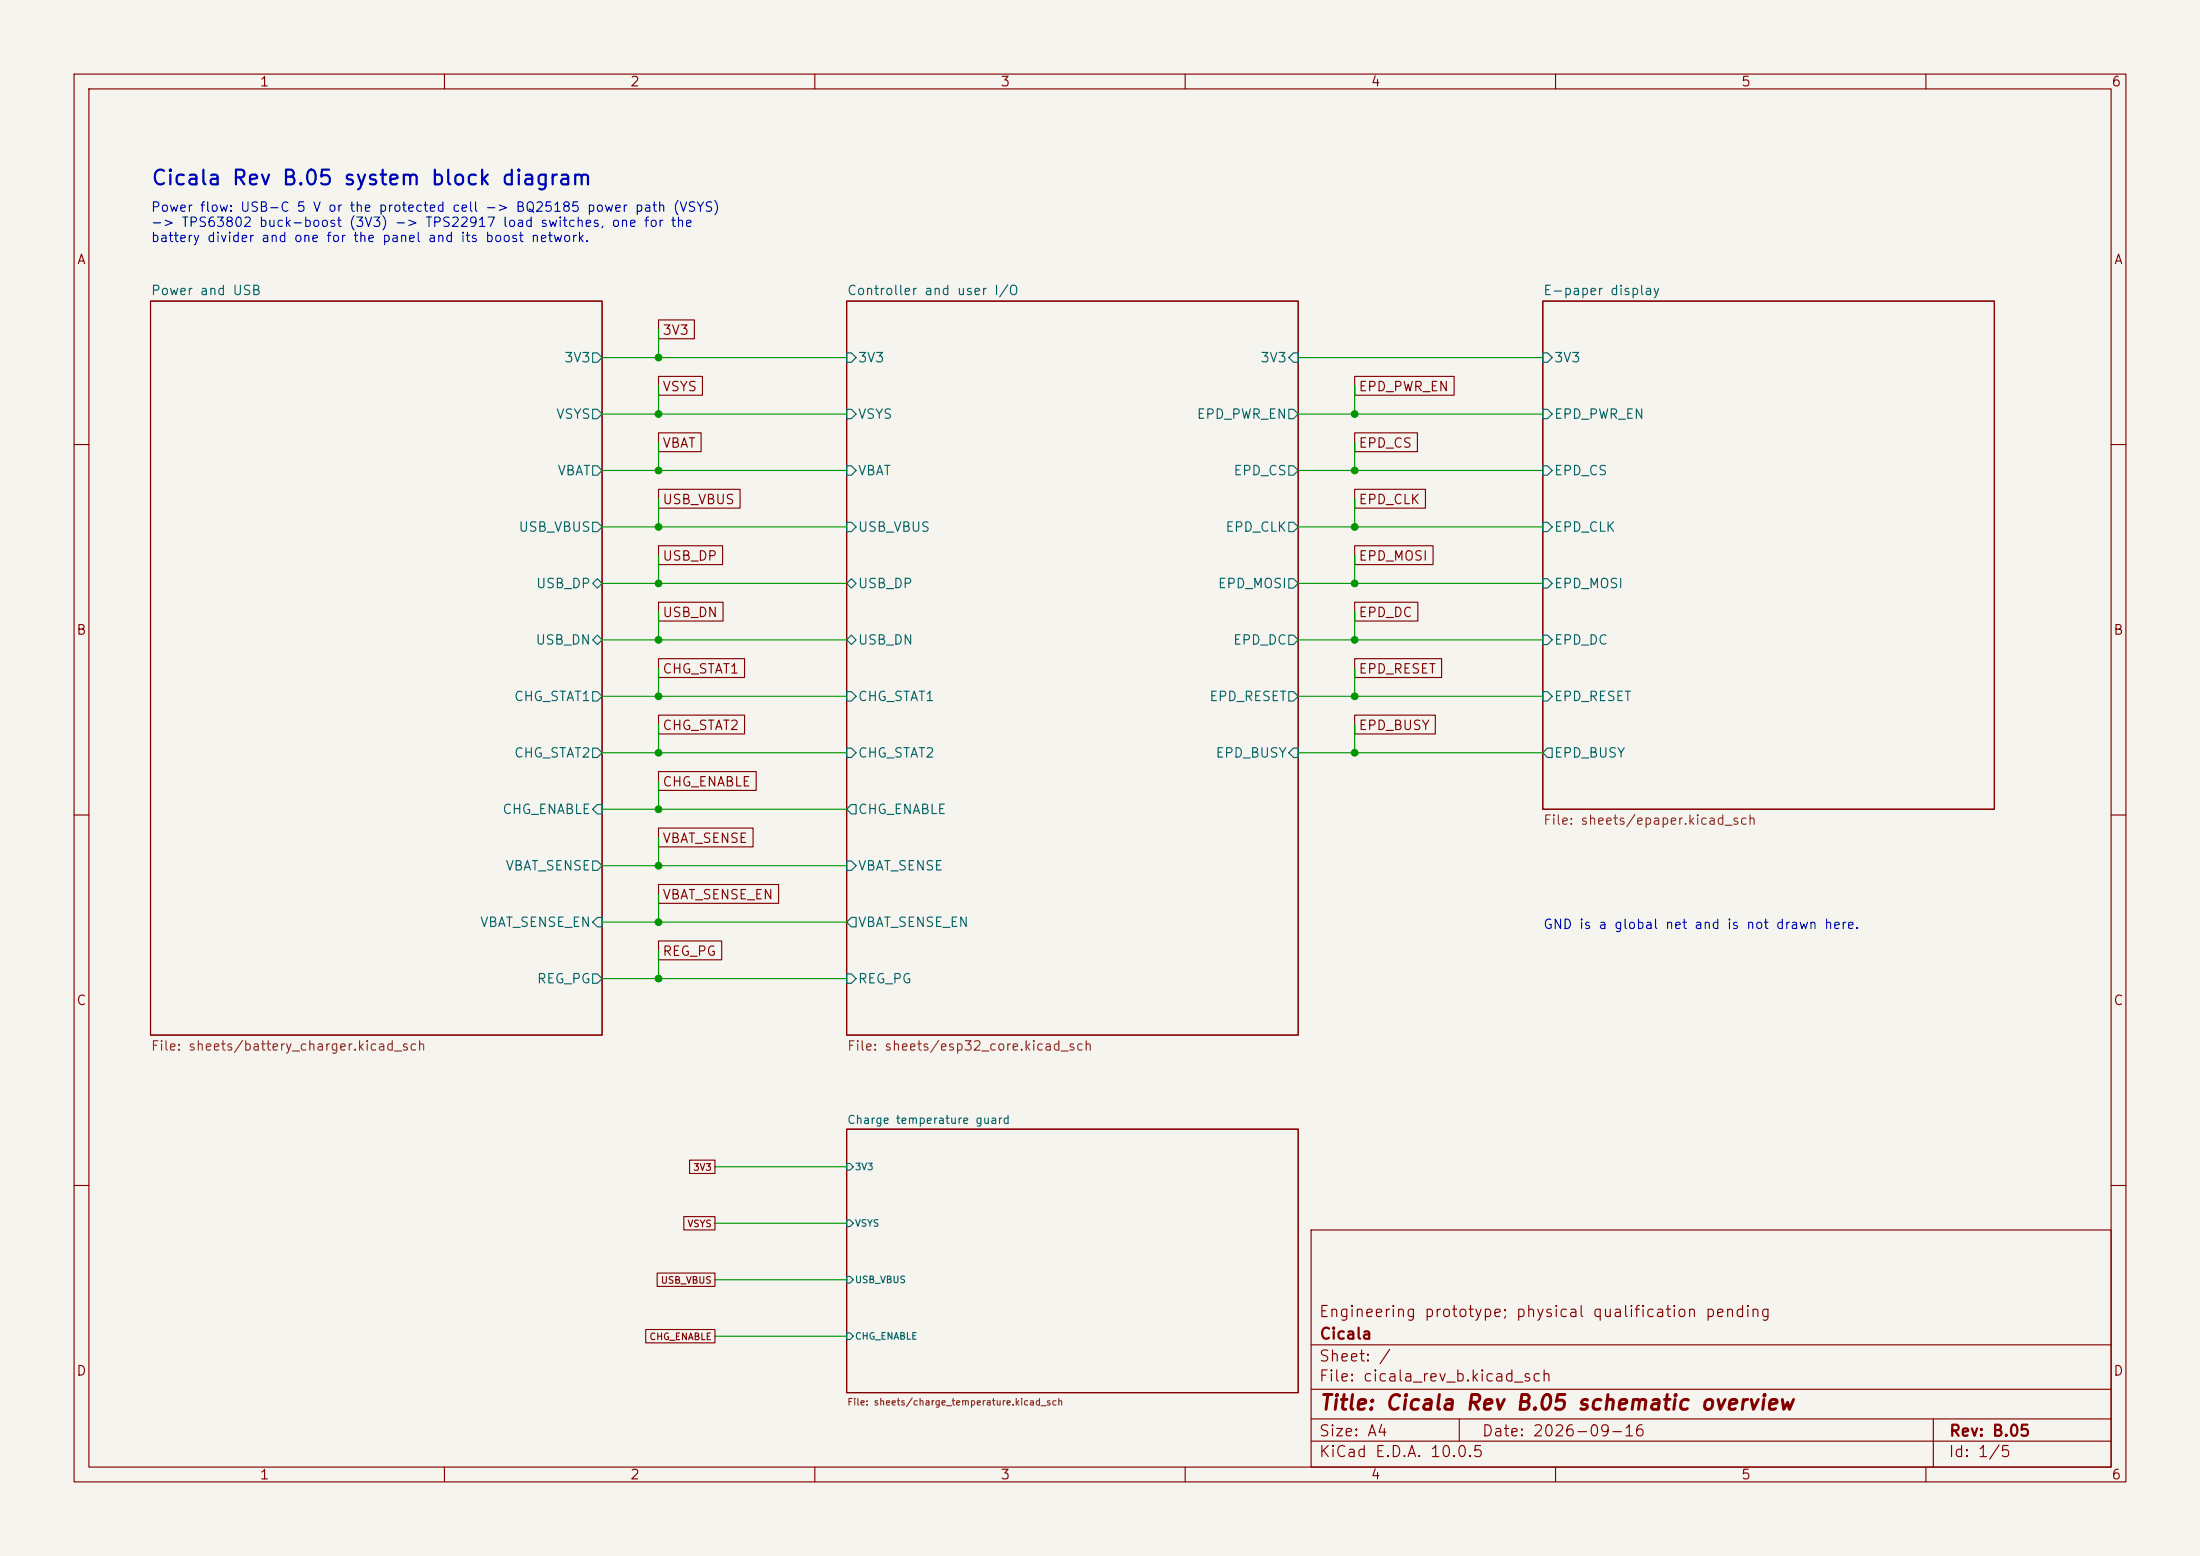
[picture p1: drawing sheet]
(kicad_sch
 (version 20260306)
 (generator "eeschema")
 (generator_version "10.0")
 (paper "A4")
 (title_block
  (title "Cicala Rev B.05 schematic overview")
  (date "2026-09-16")
  (rev "B.05")
  (company "Cicala")
  (comment 1 "Engineering prototype; physical qualification pending"))
 (lib_symbols)
 (text "Power flow: USB-C 5 V or the protected cell -> BQ25185 power path (VSYS)\n-> TPS63802 buck-boost (3V3) -> TPS22917 load switches, one for the\nbattery divider and one for the panel and its boost network."
  (exclude_from_sim no)
  (at 20.32 33.02 0)
  (effects (font (size 1.27 1.27) (thickness 0.15)) (justify left bottom)))
 (text "Cicala Rev B.05 system block diagram"
  (exclude_from_sim no)
  (at 20.32 25.4 0)
  (effects (font (size 2 2) (thickness 0.3)) (justify left bottom)))
 (text "GND is a global net and is not drawn here."
  (exclude_from_sim no)
  (at 208.28 125.73 0)
  (effects (font (size 1.27 1.27) (thickness 0.15)) (justify left bottom)))
 (wire
  (pts (xy 175.26 78.74) (xy 182.88 78.74))
  (stroke (width 0) (type default)))
 (wire
  (pts (xy 175.26 101.6) (xy 182.88 101.6))
  (stroke (width 0) (type default)))
 (wire
  (pts (xy 81.28 63.5) (xy 88.9 63.5))
  (stroke (width 0) (type default)))
 (wire
  (pts (xy 81.28 55.88) (xy 88.9 55.88))
  (stroke (width 0) (type default)))
 (wire
  (pts (xy 81.28 116.84) (xy 88.9 116.84))
  (stroke (width 0) (type default)))
 (wire
  (pts (xy 81.28 71.12) (xy 88.9 71.12))
  (stroke (width 0) (type default)))
 (wire
  (pts (xy 81.28 78.74) (xy 88.9 78.74))
  (stroke (width 0) (type default)))
 (wire
  (pts (xy 81.28 109.22) (xy 88.9 109.22))
  (stroke (width 0) (type default)))
 (wire
  (pts (xy 175.26 71.12) (xy 182.88 71.12))
  (stroke (width 0) (type default)))
 (wire
  (pts (xy 175.26 93.98) (xy 182.88 93.98))
  (stroke (width 0) (type default)))
 (wire
  (pts (xy 175.26 48.26) (xy 208.28 48.26))
  (stroke (width 0) (type default)))
 (wire
  (pts (xy 175.26 55.88) (xy 182.88 55.88))
  (stroke (width 0) (type default)))
 (wire
  (pts (xy 81.28 101.6) (xy 88.9 101.6))
  (stroke (width 0) (type default)))
 (wire
  (pts (xy 175.26 63.5) (xy 182.88 63.5))
  (stroke (width 0) (type default)))
 (wire
  (pts (xy 81.28 48.26) (xy 88.9 48.26))
  (stroke (width 0) (type default)))
 (wire
  (pts (xy 81.28 124.46) (xy 88.9 124.46))
  (stroke (width 0) (type default)))
 (wire
  (pts (xy 81.28 132.08) (xy 88.9 132.08))
  (stroke (width 0) (type default)))
 (wire
  (pts (xy 81.28 86.36) (xy 88.9 86.36))
  (stroke (width 0) (type default)))
 (wire
  (pts (xy 175.26 86.36) (xy 182.88 86.36))
  (stroke (width 0) (type default)))
 (wire
  (pts (xy 81.28 93.98) (xy 88.9 93.98))
  (stroke (width 0) (type default)))
 (sheet
  (at 114.3 40.64)
  (size 60.96 99.06)
  (exclude_from_sim no)
  (in_bom yes)
  (on_board yes)
  (dnp no)
  (fields_autoplaced yes)
  (stroke (width 0) (type solid))
  (fill (color 0 0 0 0))
  (property "Sheetname" "Controller and user I/O" (at 114.3 39.9284 0) (show_name no) (do_not_autoplace no) (effects (font (size 1.27 1.27)) (justify left bottom)))
  (property "Sheetfile" "sheets/esp32_core.kicad_sch" (at 114.3 140.4116 0) (show_name no) (do_not_autoplace no) (effects (font (size 1.27 1.27)) (justify left top)))
  (pin "3V3" input (at 114.3 48.26 180) (effects (font (size 1.27 1.27)) (justify left)))
  (pin "VSYS" input (at 114.3 55.88 180) (effects (font (size 1.27 1.27)) (justify left)))
  (pin "VBAT" input (at 114.3 63.5 180) (effects (font (size 1.27 1.27)) (justify left)))
  (pin "USB_VBUS" input (at 114.3 71.12 180) (effects (font (size 1.27 1.27)) (justify left)))
  (pin "USB_DP" bidirectional (at 114.3 78.74 180) (effects (font (size 1.27 1.27)) (justify left)))
  (pin "USB_DN" bidirectional (at 114.3 86.36 180) (effects (font (size 1.27 1.27)) (justify left)))
  (pin "CHG_STAT1" input (at 114.3 93.98 180) (effects (font (size 1.27 1.27)) (justify left)))
  (pin "CHG_STAT2" input (at 114.3 101.6 180) (effects (font (size 1.27 1.27)) (justify left)))
  (pin "CHG_ENABLE" output (at 114.3 109.22 180) (effects (font (size 1.27 1.27)) (justify left)))
  (pin "VBAT_SENSE" input (at 114.3 116.84 180) (effects (font (size 1.27 1.27)) (justify left)))
  (pin "VBAT_SENSE_EN" output (at 114.3 124.46 180) (effects (font (size 1.27 1.27)) (justify left)))
  (pin "REG_PG" input (at 114.3 132.08 180) (effects (font (size 1.27 1.27)) (justify left)))
  (pin "3V3" input (at 175.26 48.26 0) (effects (font (size 1.27 1.27)) (justify right)))
  (pin "EPD_PWR_EN" output (at 175.26 55.88 0) (effects (font (size 1.27 1.27)) (justify right)))
  (pin "EPD_CS" output (at 175.26 63.5 0) (effects (font (size 1.27 1.27)) (justify right)))
  (pin "EPD_CLK" output (at 175.26 71.12 0) (effects (font (size 1.27 1.27)) (justify right)))
  (pin "EPD_MOSI" output (at 175.26 78.74 0) (effects (font (size 1.27 1.27)) (justify right)))
  (pin "EPD_DC" output (at 175.26 86.36 0) (effects (font (size 1.27 1.27)) (justify right)))
  (pin "EPD_RESET" output (at 175.26 93.98 0) (effects (font (size 1.27 1.27)) (justify right)))
  (pin "EPD_BUSY" input (at 175.26 101.6 0) (effects (font (size 1.27 1.27)) (justify right))))
 (sheet
  (at 20.32 40.64)
  (size 60.96 99.06)
  (exclude_from_sim no)
  (in_bom yes)
  (on_board yes)
  (dnp no)
  (fields_autoplaced yes)
  (stroke (width 0) (type solid))
  (fill (color 0 0 0 0))
  (property "Sheetname" "Power and USB" (at 20.32 39.9284 0) (show_name no) (do_not_autoplace no) (effects (font (size 1.27 1.27)) (justify left bottom)))
  (property "Sheetfile" "sheets/battery_charger.kicad_sch" (at 20.32 140.4116 0) (show_name no) (do_not_autoplace no) (effects (font (size 1.27 1.27)) (justify left top)))
  (pin "3V3" output (at 81.28 48.26 0) (effects (font (size 1.27 1.27)) (justify right)))
  (pin "VSYS" output (at 81.28 55.88 0) (effects (font (size 1.27 1.27)) (justify right)))
  (pin "VBAT" output (at 81.28 63.5 0) (effects (font (size 1.27 1.27)) (justify right)))
  (pin "USB_VBUS" output (at 81.28 71.12 0) (effects (font (size 1.27 1.27)) (justify right)))
  (pin "USB_DP" bidirectional (at 81.28 78.74 0) (effects (font (size 1.27 1.27)) (justify right)))
  (pin "USB_DN" bidirectional (at 81.28 86.36 0) (effects (font (size 1.27 1.27)) (justify right)))
  (pin "CHG_STAT1" output (at 81.28 93.98 0) (effects (font (size 1.27 1.27)) (justify right)))
  (pin "CHG_STAT2" output (at 81.28 101.6 0) (effects (font (size 1.27 1.27)) (justify right)))
  (pin "CHG_ENABLE" input (at 81.28 109.22 0) (effects (font (size 1.27 1.27)) (justify right)))
  (pin "VBAT_SENSE" output (at 81.28 116.84 0) (effects (font (size 1.27 1.27)) (justify right)))
  (pin "VBAT_SENSE_EN" input (at 81.28 124.46 0) (effects (font (size 1.27 1.27)) (justify right)))
  (pin "REG_PG" output (at 81.28 132.08 0) (effects (font (size 1.27 1.27)) (justify right))))
 (sheet
  (at 208.28 40.64)
  (size 60.96 68.58)
  (exclude_from_sim no)
  (in_bom yes)
  (on_board yes)
  (dnp no)
  (fields_autoplaced yes)
  (stroke (width 0) (type solid))
  (fill (color 0 0 0 0))
  (property "Sheetname" "E-paper display" (at 208.28 39.9284 0) (show_name no) (do_not_autoplace no) (effects (font (size 1.27 1.27)) (justify left bottom)))
  (property "Sheetfile" "sheets/epaper.kicad_sch" (at 208.28 109.9316 0) (show_name no) (do_not_autoplace no) (effects (font (size 1.27 1.27)) (justify left top)))
  (pin "3V3" input (at 208.28 48.26 180) (effects (font (size 1.27 1.27)) (justify left)))
  (pin "EPD_PWR_EN" input (at 208.28 55.88 180) (effects (font (size 1.27 1.27)) (justify left)))
  (pin "EPD_CS" input (at 208.28 63.5 180) (effects (font (size 1.27 1.27)) (justify left)))
  (pin "EPD_CLK" input (at 208.28 71.12 180) (effects (font (size 1.27 1.27)) (justify left)))
  (pin "EPD_MOSI" input (at 208.28 78.74 180) (effects (font (size 1.27 1.27)) (justify left)))
  (pin "EPD_DC" input (at 208.28 86.36 180) (effects (font (size 1.27 1.27)) (justify left)))
  (pin "EPD_RESET" input (at 208.28 93.98 180) (effects (font (size 1.27 1.27)) (justify left)))
  (pin "EPD_BUSY" output (at 208.28 101.6 180) (effects (font (size 1.27 1.27)) (justify left))))
 (sheet_instances
  (path ""
   (page "1")))
 (embedded_fonts no)
 (global_label "VBAT_SENSE"
  (shape passive)
  (at 88.9 113.03 0)
  (fields_autoplaced yes)
  (effects (font (size 1.27 1.27)) (justify left))
  (property "Intersheetrefs" "${INTERSHEET_REFS}" (at 88.9 116.84 0) (hide yes) (show_name no) (do_not_autoplace no) (effects (font (size 0.8 0.8)))))
 (wire
  (pts (xy 88.9 116.84) (xy 88.9 113.03))
  (stroke (width 0) (type default)))
 (global_label "REG_PG"
  (shape passive)
  (at 88.9 128.27 0)
  (fields_autoplaced yes)
  (effects (font (size 1.27 1.27)) (justify left))
  (property "Intersheetrefs" "${INTERSHEET_REFS}" (at 88.9 132.08 0) (hide yes) (show_name no) (do_not_autoplace no) (effects (font (size 0.8 0.8)))))
 (wire
  (pts (xy 88.9 132.08) (xy 88.9 128.27))
  (stroke (width 0) (type default)))
 (global_label "VBAT"
  (shape passive)
  (at 88.9 59.69 0)
  (fields_autoplaced yes)
  (effects (font (size 1.27 1.27)) (justify left))
  (property "Intersheetrefs" "${INTERSHEET_REFS}" (at 88.9 63.5 0) (hide yes) (show_name no) (do_not_autoplace no) (effects (font (size 0.8 0.8)))))
 (wire
  (pts (xy 88.9 63.5) (xy 88.9 59.69))
  (stroke (width 0) (type default)))
 (global_label "USB_VBUS"
  (shape passive)
  (at 88.9 67.31 0)
  (fields_autoplaced yes)
  (effects (font (size 1.27 1.27)) (justify left))
  (property "Intersheetrefs" "${INTERSHEET_REFS}" (at 88.9 71.12 0) (hide yes) (show_name no) (do_not_autoplace no) (effects (font (size 0.8 0.8)))))
 (wire
  (pts (xy 88.9 71.12) (xy 88.9 67.31))
  (stroke (width 0) (type default)))
 (global_label "CHG_ENABLE"
  (shape passive)
  (at 88.9 105.41 0)
  (fields_autoplaced yes)
  (effects (font (size 1.27 1.27)) (justify left))
  (property "Intersheetrefs" "${INTERSHEET_REFS}" (at 88.9 109.22 0) (hide yes) (show_name no) (do_not_autoplace no) (effects (font (size 0.8 0.8)))))
 (wire
  (pts (xy 88.9 109.22) (xy 88.9 105.41))
  (stroke (width 0) (type default)))
 (global_label "EPD_CLK"
  (shape passive)
  (at 182.88 67.31 0)
  (fields_autoplaced yes)
  (effects (font (size 1.27 1.27)) (justify left))
  (property "Intersheetrefs" "${INTERSHEET_REFS}" (at 182.88 71.12 0) (hide yes) (show_name no) (do_not_autoplace no) (effects (font (size 0.8 0.8)))))
 (wire
  (pts (xy 182.88 71.12) (xy 182.88 67.31))
  (stroke (width 0) (type default)))
 (global_label "3V3"
  (shape passive)
  (at 88.9 44.45 0)
  (fields_autoplaced yes)
  (effects (font (size 1.27 1.27)) (justify left))
  (property "Intersheetrefs" "${INTERSHEET_REFS}" (at 88.9 48.26 0) (hide yes) (show_name no) (do_not_autoplace no) (effects (font (size 0.8 0.8)))))
 (wire
  (pts (xy 88.9 48.26) (xy 88.9 44.45))
  (stroke (width 0) (type default)))
 (global_label "CHG_STAT1"
  (shape passive)
  (at 88.9 90.17 0)
  (fields_autoplaced yes)
  (effects (font (size 1.27 1.27)) (justify left))
  (property "Intersheetrefs" "${INTERSHEET_REFS}" (at 88.9 93.98 0) (hide yes) (show_name no) (do_not_autoplace no) (effects (font (size 0.8 0.8)))))
 (wire
  (pts (xy 88.9 93.98) (xy 88.9 90.17))
  (stroke (width 0) (type default)))
 (global_label "EPD_MOSI"
  (shape passive)
  (at 182.88 74.93 0)
  (fields_autoplaced yes)
  (effects (font (size 1.27 1.27)) (justify left))
  (property "Intersheetrefs" "${INTERSHEET_REFS}" (at 182.88 78.74 0) (hide yes) (show_name no) (do_not_autoplace no) (effects (font (size 0.8 0.8)))))
 (wire
  (pts (xy 182.88 78.74) (xy 182.88 74.93))
  (stroke (width 0) (type default)))
 (global_label "CHG_STAT2"
  (shape passive)
  (at 88.9 97.79 0)
  (fields_autoplaced yes)
  (effects (font (size 1.27 1.27)) (justify left))
  (property "Intersheetrefs" "${INTERSHEET_REFS}" (at 88.9 101.6 0) (hide yes) (show_name no) (do_not_autoplace no) (effects (font (size 0.8 0.8)))))
 (wire
  (pts (xy 88.9 101.6) (xy 88.9 97.79))
  (stroke (width 0) (type default)))
 (global_label "USB_DN"
  (shape passive)
  (at 88.9 82.55 0)
  (fields_autoplaced yes)
  (effects (font (size 1.27 1.27)) (justify left))
  (property "Intersheetrefs" "${INTERSHEET_REFS}" (at 88.9 86.36 0) (hide yes) (show_name no) (do_not_autoplace no) (effects (font (size 0.8 0.8)))))
 (wire
  (pts (xy 88.9 86.36) (xy 88.9 82.55))
  (stroke (width 0) (type default)))
 (global_label "VSYS"
  (shape passive)
  (at 88.9 52.07 0)
  (fields_autoplaced yes)
  (effects (font (size 1.27 1.27)) (justify left))
  (property "Intersheetrefs" "${INTERSHEET_REFS}" (at 88.9 55.88 0) (hide yes) (show_name no) (do_not_autoplace no) (effects (font (size 0.8 0.8)))))
 (wire
  (pts (xy 88.9 55.88) (xy 88.9 52.07))
  (stroke (width 0) (type default)))
 (global_label "EPD_DC"
  (shape passive)
  (at 182.88 82.55 0)
  (fields_autoplaced yes)
  (effects (font (size 1.27 1.27)) (justify left))
  (property "Intersheetrefs" "${INTERSHEET_REFS}" (at 182.88 86.36 0) (hide yes) (show_name no) (do_not_autoplace no) (effects (font (size 0.8 0.8)))))
 (wire
  (pts (xy 182.88 86.36) (xy 182.88 82.55))
  (stroke (width 0) (type default)))
 (global_label "VBAT_SENSE_EN"
  (shape passive)
  (at 88.9 120.65 0)
  (fields_autoplaced yes)
  (effects (font (size 1.27 1.27)) (justify left))
  (property "Intersheetrefs" "${INTERSHEET_REFS}" (at 88.9 124.46 0) (hide yes) (show_name no) (do_not_autoplace no) (effects (font (size 0.8 0.8)))))
 (wire
  (pts (xy 88.9 124.46) (xy 88.9 120.65))
  (stroke (width 0) (type default)))
 (global_label "USB_DP"
  (shape passive)
  (at 88.9 74.93 0)
  (fields_autoplaced yes)
  (effects (font (size 1.27 1.27)) (justify left))
  (property "Intersheetrefs" "${INTERSHEET_REFS}" (at 88.9 78.74 0) (hide yes) (show_name no) (do_not_autoplace no) (effects (font (size 0.8 0.8)))))
 (wire
  (pts (xy 88.9 78.74) (xy 88.9 74.93))
  (stroke (width 0) (type default)))
 (global_label "EPD_CS"
  (shape passive)
  (at 182.88 59.69 0)
  (fields_autoplaced yes)
  (effects (font (size 1.27 1.27)) (justify left))
  (property "Intersheetrefs" "${INTERSHEET_REFS}" (at 182.88 63.5 0) (hide yes) (show_name no) (do_not_autoplace no) (effects (font (size 0.8 0.8)))))
 (wire
  (pts (xy 182.88 63.5) (xy 182.88 59.69))
  (stroke (width 0) (type default)))
 (global_label "EPD_PWR_EN"
  (shape passive)
  (at 182.88 52.07 0)
  (fields_autoplaced yes)
  (effects (font (size 1.27 1.27)) (justify left))
  (property "Intersheetrefs" "${INTERSHEET_REFS}" (at 182.88 55.88 0) (hide yes) (show_name no) (do_not_autoplace no) (effects (font (size 0.8 0.8)))))
 (wire
  (pts (xy 182.88 55.88) (xy 182.88 52.07))
  (stroke (width 0) (type default)))
 (global_label "EPD_BUSY"
  (shape passive)
  (at 182.88 97.79 0)
  (fields_autoplaced yes)
  (effects (font (size 1.27 1.27)) (justify left))
  (property "Intersheetrefs" "${INTERSHEET_REFS}" (at 182.88 101.6 0) (hide yes) (show_name no) (do_not_autoplace no) (effects (font (size 0.8 0.8)))))
 (wire
  (pts (xy 182.88 101.6) (xy 182.88 97.79))
  (stroke (width 0) (type default)))
 (global_label "EPD_RESET"
  (shape passive)
  (at 182.88 90.17 0)
  (fields_autoplaced yes)
  (effects (font (size 1.27 1.27)) (justify left))
  (property "Intersheetrefs" "${INTERSHEET_REFS}" (at 182.88 93.98 0) (hide yes) (show_name no) (do_not_autoplace no) (effects (font (size 0.8 0.8)))))
 (wire
  (pts (xy 182.88 93.98) (xy 182.88 90.17))
  (stroke (width 0) (type default)))
 (wire
  (pts (xy 88.9 116.84) (xy 114.3 116.84))
  (stroke (width 0) (type default)))
 (junction
  (at 88.9 116.84)
  (diameter 0)
  (color 0 0 0 0))
 (wire
  (pts (xy 88.9 132.08) (xy 114.3 132.08))
  (stroke (width 0) (type default)))
 (junction
  (at 88.9 132.08)
  (diameter 0)
  (color 0 0 0 0))
 (wire
  (pts (xy 88.9 63.5) (xy 114.3 63.5))
  (stroke (width 0) (type default)))
 (junction
  (at 88.9 63.5)
  (diameter 0)
  (color 0 0 0 0))
 (wire
  (pts (xy 88.9 71.12) (xy 114.3 71.12))
  (stroke (width 0) (type default)))
 (junction
  (at 88.9 71.12)
  (diameter 0)
  (color 0 0 0 0))
 (wire
  (pts (xy 88.9 109.22) (xy 114.3 109.22))
  (stroke (width 0) (type default)))
 (junction
  (at 88.9 109.22)
  (diameter 0)
  (color 0 0 0 0))
 (wire
  (pts (xy 182.88 71.12) (xy 208.28 71.12))
  (stroke (width 0) (type default)))
 (junction
  (at 182.88 71.12)
  (diameter 0)
  (color 0 0 0 0))
 (wire
  (pts (xy 88.9 48.26) (xy 114.3 48.26))
  (stroke (width 0) (type default)))
 (junction
  (at 88.9 48.26)
  (diameter 0)
  (color 0 0 0 0))
 (wire
  (pts (xy 88.9 93.98) (xy 114.3 93.98))
  (stroke (width 0) (type default)))
 (junction
  (at 88.9 93.98)
  (diameter 0)
  (color 0 0 0 0))
 (wire
  (pts (xy 182.88 78.74) (xy 208.28 78.74))
  (stroke (width 0) (type default)))
 (junction
  (at 182.88 78.74)
  (diameter 0)
  (color 0 0 0 0))
 (wire
  (pts (xy 88.9 101.6) (xy 114.3 101.6))
  (stroke (width 0) (type default)))
 (junction
  (at 88.9 101.6)
  (diameter 0)
  (color 0 0 0 0))
 (wire
  (pts (xy 88.9 86.36) (xy 114.3 86.36))
  (stroke (width 0) (type default)))
 (junction
  (at 88.9 86.36)
  (diameter 0)
  (color 0 0 0 0))
 (wire
  (pts (xy 88.9 55.88) (xy 114.3 55.88))
  (stroke (width 0) (type default)))
 (junction
  (at 88.9 55.88)
  (diameter 0)
  (color 0 0 0 0))
 (wire
  (pts (xy 182.88 86.36) (xy 208.28 86.36))
  (stroke (width 0) (type default)))
 (junction
  (at 182.88 86.36)
  (diameter 0)
  (color 0 0 0 0))
 (wire
  (pts (xy 88.9 124.46) (xy 114.3 124.46))
  (stroke (width 0) (type default)))
 (junction
  (at 88.9 124.46)
  (diameter 0)
  (color 0 0 0 0))
 (wire
  (pts (xy 88.9 78.74) (xy 114.3 78.74))
  (stroke (width 0) (type default)))
 (junction
  (at 88.9 78.74)
  (diameter 0)
  (color 0 0 0 0))
 (wire
  (pts (xy 182.88 63.5) (xy 208.28 63.5))
  (stroke (width 0) (type default)))
 (junction
  (at 182.88 63.5)
  (diameter 0)
  (color 0 0 0 0))
 (wire
  (pts (xy 182.88 55.88) (xy 208.28 55.88))
  (stroke (width 0) (type default)))
 (junction
  (at 182.88 55.88)
  (diameter 0)
  (color 0 0 0 0))
 (wire
  (pts (xy 182.88 101.6) (xy 208.28 101.6))
  (stroke (width 0) (type default)))
 (junction
  (at 182.88 101.6)
  (diameter 0)
  (color 0 0 0 0))
 (wire
  (pts (xy 182.88 93.98) (xy 208.28 93.98))
  (stroke (width 0) (type default)))
 (junction
  (at 182.88 93.98)
  (diameter 0)
  (color 0 0 0 0))
 (wire
  (pts (xy 96.52 157.48) (xy 114.3 157.48))
  (stroke (width 0) (type default)))
 (global_label "3V3"
  (shape passive)
  (at 96.52 157.48 180.0)
  (effects (font (size .9 .9)) (justify right)))
 (wire
  (pts (xy 96.52 165.1) (xy 114.3 165.1))
  (stroke (width 0) (type default)))
 (global_label "VSYS"
  (shape passive)
  (at 96.52 165.1 180.0)
  (effects (font (size .9 .9)) (justify right)))
 (wire
  (pts (xy 96.52 172.72) (xy 114.3 172.72))
  (stroke (width 0) (type default)))
 (global_label "USB_VBUS"
  (shape passive)
  (at 96.52 172.72 180.0)
  (effects (font (size .9 .9)) (justify right)))
 (wire
  (pts (xy 96.52 180.34) (xy 114.3 180.34))
  (stroke (width 0) (type default)))
 (global_label "CHG_ENABLE"
  (shape passive)
  (at 96.52 180.34 180.0)
  (effects (font (size .9 .9)) (justify right)))
 (sheet
  (at 114.3 152.4)
  (size 60.96 35.56)
  (in_bom yes)
  (on_board yes)
  (dnp no)
  (stroke (width 0) (type solid))
  (fill (color 0 0 0 0))
  (property "Sheetname" "Charge temperature guard" (at 114.3 151.13 0) (effects (font (size 1.1 1.1)) (justify left)))
  (property "Sheetfile" "sheets/charge_temperature.kicad_sch" (at 114.3 189.23 0) (effects (font (size 0.9 0.9)) (justify left)))
  (pin "3V3" input (at 114.3 157.48 180) (effects (font (size 0.9 0.9)) (justify left)))
  (pin "VSYS" input (at 114.3 165.1 180) (effects (font (size 0.9 0.9)) (justify left)))
  (pin "USB_VBUS" input (at 114.3 172.72 180) (effects (font (size 0.9 0.9)) (justify left)))
  (pin "CHG_ENABLE" input (at 114.3 180.34 180) (effects (font (size 0.9 0.9)) (justify left)))))
